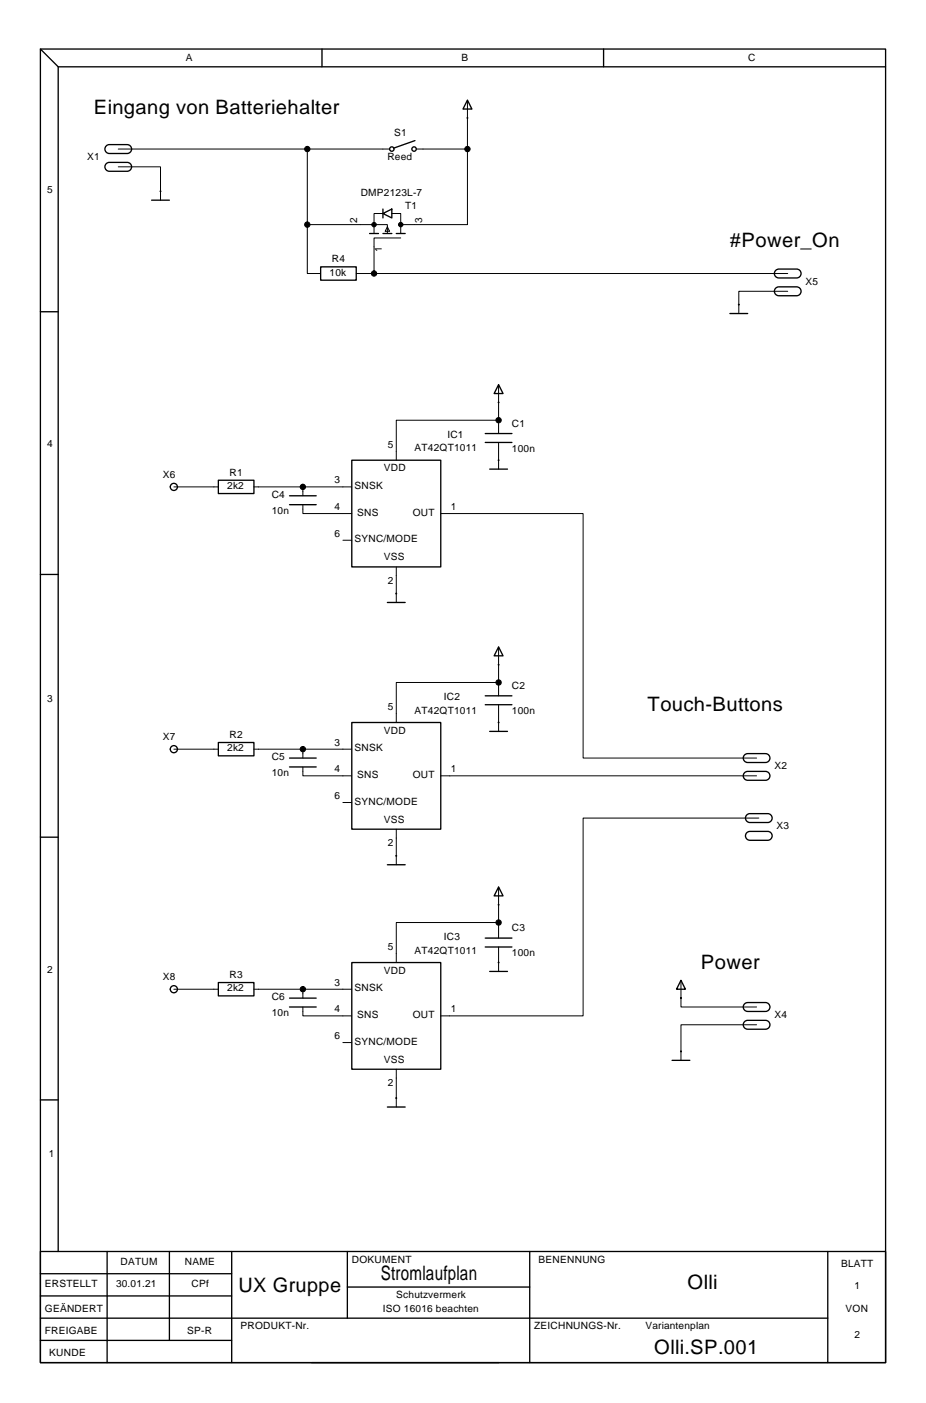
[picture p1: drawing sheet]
<svg xmlns="http://www.w3.org/2000/svg" width="264mm" height="401mm" viewBox="0 0 264 401" stroke-linecap="round" stroke-linejoin="round" font-family="sans-serif">
<g fill="none" stroke="#000" stroke-width=".29">
<path d="M133.5 28.6v14M33.8 42.6h77.4M33.8 47.7h12v9.5M87.7 42.6v21.6M118.8 42.6h14.7M133.5 42.6v21.6h-19.1v2.5M87.7 64.2v13.9h3.8M87.7 64.2h19.1v2.5M101.7 78.1h123.2M109.3 61h-2.5v3.2h3.8v2.5M110.6 64.8l.6 1.3h-1.2zM111.9 61h2.5v3.2"/>
<path d="M114.4 68h-7.6v10.1M224.9 83.2h-14v6.4M142.3 109.9v14M49.6 139.1h12.7M72.5 139.1h27.9M86.5 139.1v2.5M142.3 120.1h-29.2v11.4M142.3 126.4v7.6M86.5 144.2v2.5h13.9M97.9 154.3h2.5M125.8 146.7h40.7v69.9h49.5M113.1 162v10.1"/>
<path d="M142.3 195h-29.2v11.4M142.3 184.8v14M49.6 214h12.7M72.5 214h27.9M86.5 219.1v2.6h13.9M86.5 214v2.6M142.3 201.3v7.7M97.9 229.3h2.5M113.1 236.9v10.2M125.8 221.7h90.2M216.6 233.7h-50.1v56.5h-40.7M142.3 253.4v14.6"/>
<path d="M142.3 263.6h-29.2v11.4M142.3 270.5v7M49.6 282.6h12.7M72.5 282.6h27.9M86.5 287.7v2.5h13.9M86.5 282.6v2.6M97.9 297.9h2.5M194.4 280.1v7.6h21.6M216 292.8h-21.6v10.1M113.1 305.5v10.8"/>
</g>
<g fill="#000" stroke="#000" stroke-width=".29">
<circle cx="133.5" cy="33.7" r=".13"/>
<circle cx="45.8" cy="54.6" r=".13"/>
<circle cx="87.7" cy="42.6" r=".76"/>
<circle cx="133.5" cy="42.6" r=".76"/>
<circle cx="87.7" cy="64.2" r=".76"/>
<circle cx="106.8" cy="64.2" r=".64"/>
<circle cx="106.8" cy="78.1" r=".76"/>
<circle cx="114.4" cy="64.2" r=".64"/>
<circle cx="210.9" cy="87" r=".13"/>
<circle cx="142.3" cy="115" r=".13"/>
<circle cx="86.5" cy="139.1" r=".76"/>
<circle cx="142.3" cy="131.5" r=".13"/>
<circle cx="142.3" cy="120.1" r=".76"/>
<circle cx="113.1" cy="169.6" r=".13"/>
<circle cx="142.3" cy="189.9" r=".13"/>
<circle cx="142.3" cy="195" r=".76"/>
<circle cx="86.5" cy="214" r=".76"/>
<circle cx="142.3" cy="206.4" r=".13"/>
<circle cx="113.1" cy="244.5" r=".13"/>
<circle cx="142.3" cy="258.5" r=".13"/>
<circle cx="142.3" cy="275" r=".13"/>
<circle cx="142.3" cy="263.6" r=".76"/>
<circle cx="86.5" cy="282.6" r=".76"/>
<circle cx="194.4" cy="285.2" r=".13"/>
<circle cx="113.1" cy="313.7" r=".13"/>
<circle cx="194.4" cy="300.4" r=".13"/>
</g>
<g fill="none" stroke="#000" stroke-width=".38">
<path d="M11.5 14h241.3v375.3h-241.3zM11.5 14l5.1 5.1v338.4M16.6 19.1h236.2M91.9 14v5.1M172.3 14v5.1M133.5 28.6l1.2 2.6h-2.5zM30.2 46.9l1-.5h5.1a1.27 1.27 0 0 1 1.3 1.3 1.27 1.27 0 0 1-1.3 1.2h-5.1a1.27 1.27 0 0 1-1.1-.7 1.27 1.27 0 0 1 .1-1.3zM30.2 41.8l1-.5h5.1a1.27 1.27 0 0 1 1.3 1.3 1.27 1.27 0 0 1-1.3 1.3h-5.1a1.27 1.27 0 0 1-1.1-.7 1.27 1.27 0 0 1 .1-1.4zM43.3 57.2h5.1M109.3 59.7v2.6M118.5 40.2l-6.1 2.1M91.5 76.2h10.2v3.8h-10.2z"/>
<path d="M105.5 66.7h2.6M109.3 61l2.6-1.3v2.6zM109.3 66.7h2.6M113.1 66.7h2.6M221.3 77.4l1.1-.5h5a1.27 1.27 0 0 1 1.3 1.2 1.27 1.27 0 0 1-1.3 1.3h-5a1.27 1.27 0 0 1-1.2-.7 1.27 1.27 0 0 1 .1-1.3zM11.5 89.1h5.1M208.4 89.6h5.1M221.3 82.5l1.1-.5h5a1.27 1.27 0 0 1 1.3 1.2 1.27 1.27 0 0 1-1.3 1.3h-5a1.27 1.27 0 0 1-1.2-.7 1.27 1.27 0 0 1 .1-1.3zM142.3 109.9l1.3 2.5h-2.5zM62.3 137.2h10.2v3.8h-10.2zM100.4 131.5h25.4v30.5h-25.4zM138.5 123.9h7.7"/>
<path d="M138.5 126.4h7.7M139.8 134h5.1M82.7 141.6h7.6M82.7 144.2h7.6M11.5 164.1h5.1M110.6 172.1h5.1M138.5 198.8h7.7M142.3 184.8l1.3 2.6h-2.5zM62.3 212.1h10.2v3.8h-10.2zM82.7 216.6h7.6M82.7 219.1h7.6M100.4 206.4h25.4v30.5h-25.4z"/>
<path d="M138.5 201.3h7.7M139.8 209h5.1M212.4 215.8l1.1-.5h5a1.27 1.27 0 0 1 1.3 1.3 1.27 1.27 0 0 1-1.3 1.2h-5a1.27 1.27 0 0 1-1.2-.7 1.27 1.27 0 0 1 .1-1.3zM11.5 239.2h5.1M212.4 220.9l1.1-.5h5a1.27 1.27 0 0 1 1.3 1.3 1.27 1.27 0 0 1-1.3 1.2h-5a1.27 1.27 0 0 1-1.2-.7 1.27 1.27 0 0 1 .1-1.3zM213.1 238l1-.5h5.1a1.27 1.27 0 0 1 1.2 1.3 1.27 1.27 0 0 1-1.2 1.3h-5.1a1.27 1.27 0 0 1-1.1-.7 1.27 1.27 0 0 1 .1-1.4zM213.1 233l1-.6h5.1a1.27 1.27 0 0 1 1.2 1.3 1.27 1.27 0 0 1-1.2 1.3h-5.1a1.27 1.27 0 0 1-1.1-.7 1.27 1.27 0 0 1 .1-1.3zM110.6 247.1h5.1M142.3 253.4l1.3 2.5h-2.5zM100.4 275h25.4v30.5h-25.4zM138.5 268h7.7M138.5 270.5h7.7"/>
<path d="M139.8 277.5h5.1M62.3 280.7h10.2v3.8h-10.2zM82.7 285.2h7.6M82.7 287.7h7.6M194.4 280.1l1.3 2.5h-2.6zM212.4 292l1.1-.5h5a1.27 1.27 0 0 1 1.3 1.3 1.27 1.27 0 0 1-1.3 1.2h-5a1.27 1.27 0 0 1-1.2-.7 1.27 1.27 0 0 1 .1-1.3zM212.4 286.9l1.1-.5h5a1.27 1.27 0 0 1 1.3 1.3 1.27 1.27 0 0 1-1.3 1.3h-5a1.27 1.27 0 0 1-1.2-.7 1.27 1.27 0 0 1 .1-1.4zM11.5 314.2h5.1M110.6 316.3h5.1M191.9 302.9h5.1M11.5 357.5h241.3v31.8h-241.3zM30.6 357.5v31.8"/>
<path d="M48.4 357.5v25.4M66.1 357.5v31.8M99.2 357.5v19.1M151.2 357.5v31.8M236.3 357.5v31.8M11.5 376.6h224.8M11.5 363.9h54.6M11.5 370.2h54.6M99.2 367.7h52M11.5 382.9h54.6M89 389.3h53.3"/>
<circle cx="111.9" cy="42.6" r=".64"/>
<circle cx="118.2" cy="42.6" r=".64"/>
<circle cx="49.6" cy="139.1" r="1.02"/>
<circle cx="49.6" cy="214" r="1.02"/>
<circle cx="49.6" cy="282.6" r="1.02"/>
</g>
<g font-size="5.7">
<text x="26.8" y="32.4">Eingang von Batteriehalter</text>
<text x="208.4" y="70.5">#Power_On</text>
<text x="184.9" y="203.3">Touch-Buttons</text>
<text x="200.1" y="276.9">Power</text>
<text x="108.7" y="365.8">Stromlaufplan</text>
<text x="68" y="369">UX Gruppe</text>
<text x="196.3" y="368.4">Olli</text>
<text x="186.8" y="386.8">Olli.SP.001</text>
</g>
<g font-size="2.9">
<text x="53.1" y="17.4">A</text>
<text x="131.8" y="17.4">B</text>
<text x="213.6" y="17.4">C</text>
<text x="112.5" y="38.8">S1</text>
<text x="24.9" y="45.8">X1</text>
<text x="110.6" y="45.8">Reed</text>
<text x="13.4" y="55.2">5</text>
<text x="103" y="55.9">DMP2123L-7</text>
<text x="115.7" y="59.7">T1</text>
<text x="102" y="63.8" transform="rotate(-90 102 63.8)">2</text>
<text x="120.5" y="63.8" transform="rotate(-90 120.5 63.8)">3</text>
<text x="109.1" y="71.9" transform="rotate(-90 109.1 71.9)">1</text>
<text x="94.7" y="75">R4</text>
<text x="94.1" y="78.8">10k</text>
<text x="230" y="81.3">X5</text>
<text x="127.7" y="125.1">IC1</text>
<text x="146.2" y="122">C1</text>
<text x="13.4" y="127.8">4</text>
<text x="110.7" y="128">5</text>
<text x="118.3" y="129">AT42QT1011</text>
<text x="146.2" y="129.1">100n</text>
<text x="46.5" y="136.6">X6</text>
<text x="65.5" y="135.9">R1</text>
<text x="109.6" y="134.7">VDD</text>
<text x="64.9" y="139.7">2k2</text>
<text x="77.6" y="142.3">C4</text>
<text x="95.5" y="138.1">3</text>
<text x="101.2" y="139.7">SNSK</text>
<text x="77.6" y="146.9">10n</text>
<text x="95.5" y="145.7">4</text>
<text x="102" y="147.4">SNS</text>
<text x="117.8" y="147.4">OUT</text>
<text x="128.7" y="145.7">1</text>
<text x="95.5" y="153.4">6</text>
<text x="101.2" y="155">SYNC/MODE</text>
<text x="109.6" y="160.1">VSS</text>
<text x="110.7" y="166.8">2</text>
<text x="146.2" y="196.9">C2</text>
<text x="13.4" y="200.5">3</text>
<text x="110.7" y="202.9">5</text>
<text x="118.3" y="203.9">AT42QT1011</text>
<text x="126.7" y="200.1">IC2</text>
<text x="109.6" y="209.6">VDD</text>
<text x="146.2" y="204">100n</text>
<text x="46.5" y="211.5">X7</text>
<text x="64.9" y="214.7">2k2</text>
<text x="65.5" y="210.9">R2</text>
<text x="95.5" y="213">3</text>
<text x="101.2" y="214.7">SNSK</text>
<text x="77.6" y="217.2">C5</text>
<text x="77.6" y="221.8">10n</text>
<text x="95.5" y="220.7">4</text>
<text x="128.7" y="220.7">1</text>
<text x="221.1" y="219.8">X2</text>
<text x="102" y="222.3">SNS</text>
<text x="117.8" y="222.3">OUT</text>
<text x="95.5" y="228.3">6</text>
<text x="101.2" y="229.9">SYNC/MODE</text>
<text x="109.6" y="235">VSS</text>
<text x="221.7" y="236.9">X3</text>
<text x="110.7" y="241.7">2</text>
<text x="126.7" y="268.7">IC3</text>
<text x="146.2" y="266.1">C3</text>
<text x="110.7" y="271.5">5</text>
<text x="118.3" y="272.5">AT42QT1011</text>
<text x="146.2" y="273.2">100n</text>
<text x="13.4" y="277.9">2</text>
<text x="46.5" y="280.1">X8</text>
<text x="65.5" y="279.4">R3</text>
<text x="95.5" y="281.6">3</text>
<text x="109.6" y="278.2">VDD</text>
<text x="64.9" y="283.3">2k2</text>
<text x="77.6" y="285.8">C6</text>
<text x="101.2" y="283.3">SNSK</text>
<text x="77.6" y="290.4">10n</text>
<text x="95.5" y="289.2">4</text>
<text x="102" y="290.9">SNS</text>
<text x="117.8" y="290.9">OUT</text>
<text x="128.7" y="289.2">1</text>
<text x="221.1" y="290.9">X4</text>
<text x="95.5" y="296.9">6</text>
<text x="101.2" y="298.5">SYNC/MODE</text>
<text x="109.6" y="303.6">VSS</text>
<text x="110.7" y="310.3">2</text>
<text x="13.9" y="330.6">1</text>
<text x="34.4" y="361.4">DATUM</text>
<text x="52.8" y="361.4">NAME</text>
<text x="100.4" y="360.7">DOKUMENT</text>
<text x="153.8" y="360.7">BENENNUNG</text>
<text x="240.1" y="362">BLATT</text>
<text x="12.8" y="367.7">ERSTELLT</text>
<text x="33.1" y="367.7">30.01.21</text>
<text x="54.7" y="367.7">CPf</text>
<text x="113.1" y="370.9">Schutzvermerk</text>
<text x="243.9" y="368.3">1</text>
<text x="12.8" y="374.7">GEÄNDERT</text>
<text x="109.3" y="374.7">ISO 16016 beachten</text>
<text x="241.4" y="374.7">VON</text>
<text x="12.8" y="381">FREIGABE</text>
<text x="53.4" y="381">SP-R</text>
<text x="68.7" y="379.8">PRODUKT-Nr.</text>
<text x="152.5" y="379.8">ZEICHNUNGS-Nr.</text>
<text x="184.3" y="379.8">Variantenplan</text>
<text x="243.9" y="382.3">2</text>
<text x="14.1" y="387.4">KUNDE</text>
</g>
</svg>
